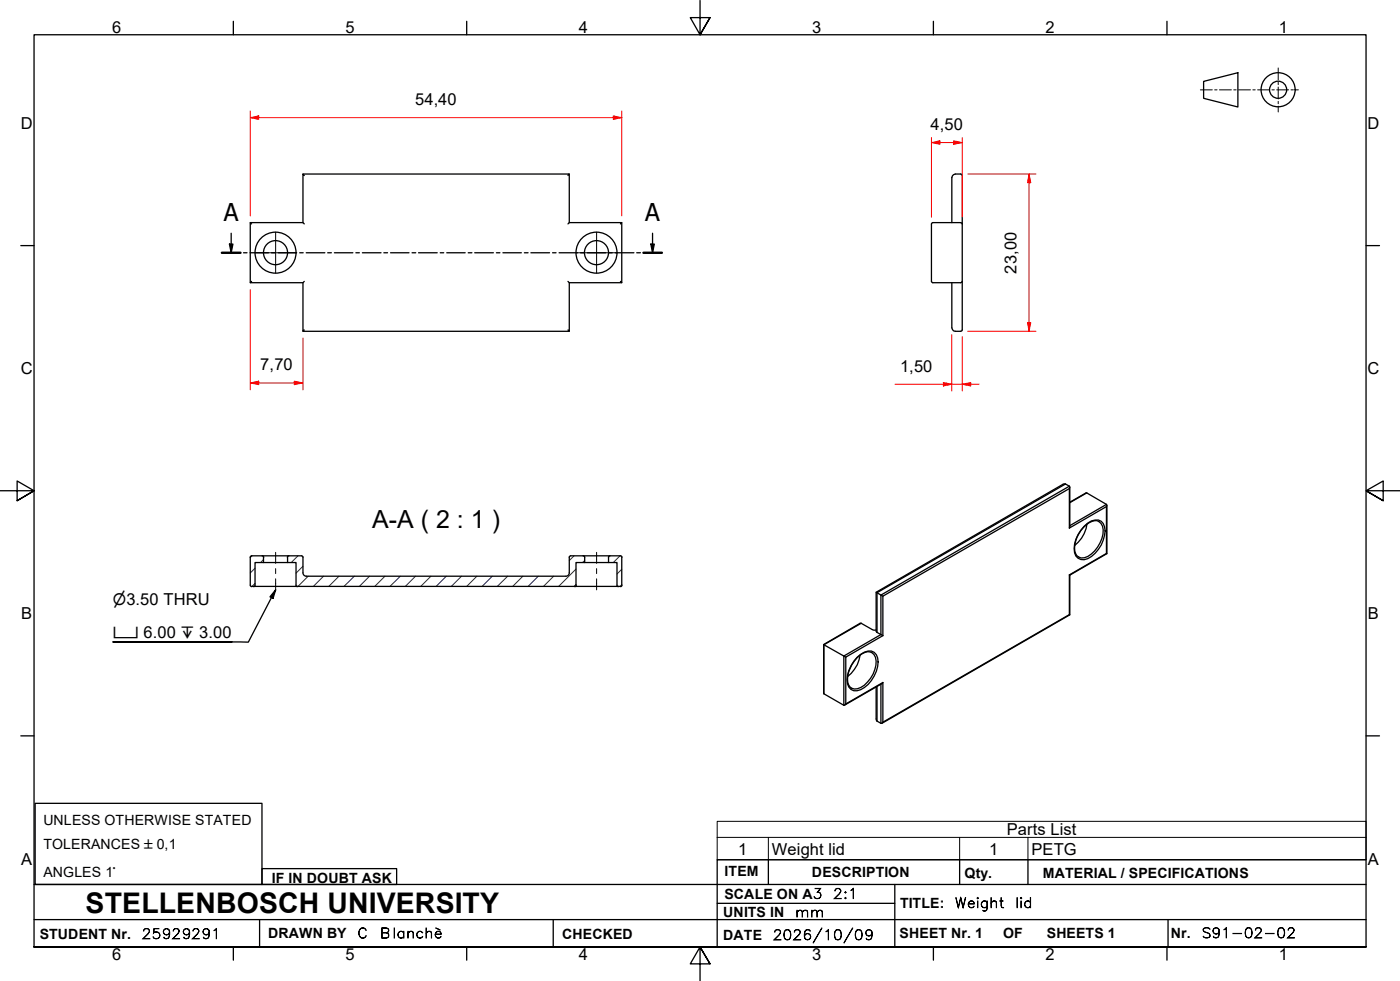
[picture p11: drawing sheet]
<svg xmlns="http://www.w3.org/2000/svg" width="410mm" height="287mm" viewBox="0 0 410 287" stroke-linecap="round" stroke-linejoin="round" font-family="sans-serif">
<!-- layer: Hatch -->
<g fill="none" stroke="#1e1e47" stroke-width=".29">
<path d="M73.8 162.7l-.5 .5M74.7 170.8l-.9 .9M74.7 166.3l-1.4 1.4M77.2 163.8l-.9 .9M87.2 162.7l-1.9 2M88.7 165.7l-2 2.1M90.2 168.7l-3 3M94.7 168.7l-2.9 3M99.3 168.7l-3 3M103.8 168.7l-3.1 3M108.2 168.7l-3 3M112.7 168.7l-3 3"/>
<path d="M117.2 168.7l-3 3M121.7 168.7l-3 3M126.2 168.7l-3 3M130.7 168.7l-3 3M135.1 168.7l-3 3M139.6 168.7l-2.9 3M144.1 168.7l-2.9 3M148.7 168.7l-3.1 3M153.1 168.7l-3 3M157.6 168.7l-3 3M162.1 168.7l-3 3M168.1 162.7l-1.4 1.4"/>
<path d="M168.7 171.1l-.6 .6M168.7 166.6l-5.1 5.1M171.2 164.1l-.6 .6M181.5 162.7l-1.9 2M182.1 171.1l-.6 .6M182.1 166.6l-1.4 1.4"/>
</g>
<!-- layer: Visible Edges(ISO) -->
<g fill="none" stroke="#000" stroke-width=".38">
<path d="M88.7 50.9h78l-.4 .5M89.1 51.4l-.4-.5v14.3M166.7 50.9v14.3l-.4 .3M73.3 65.2h15.4l.4 .3M73.7 65.5l-.4-.3v17.6M166.7 65.2h15.4l-.4 .3M182.1 65.2v17.6l-.4-.4M278.7 65.2v-13.2l.5-.9 2.1-.2 .4 .5v45.2l-.4 .4-2.1-.1-.5-.9v-13.2M281.7 65.5l-.4-.3h-8.2l-.4 .3 .2 17.1 8.4 .2 .4-.4M73.7 82.4l-.4 .4h15.4M88.7 97h78M89.1 82.4l-.4 .4v14.2l.4-.4"/>
<path d="M166.3 82.4l.4 .4h15.4M166.7 82.8v14.2l-.4-.4M313.1 143v-.7l-1.1-.6h-.7l-54.8 31.7v11.3l.3 .4 1.7 1M313.2 147l5-2.7 5.8 3.4v.6M313.2 142.6l-.1 12M318.3 153.4a9.5 9.5 0 0 1-3.6 6.3M321.8 152.7a4 4 0 0 0-4.5 1.6 8.1 8.1 0 0 0-2.3 7.8l.8 .9M324.1 147.9v14.2l-10.9 6.3v11.6l-54.9 31.7M73.7 162.7l14.8 .1 .2 .3v4.6M73.7 171.7h108M73.7 162.7l-.4 .4v8.2l.4 .4M76.8 162.7l.4 .4"/>
<path d="M77.2 163.1v1.6h-2.5v6.6l-.4 .4M77.2 164.7h7M84.2 163.1v1.6h2.5v6.6l.4 .4M84.6 162.7l-.5 .4M88.7 167.7a.98 .98 0 0 0 1 1h76M166.7 167.7a.98 .98 0 0 1-1 1M167.1 162.7h14.6l.4 .4M167.1 162.7l-.4 .4v4.6M168.7 171.3l-.4 .4M170.8 162.7l.4 .4v1.6h-2.5v6.6M171.2 164.7h7M178.6 162.7l-.4 .4v1.6h2.5v6.6l.4 .4"/>
<path d="M182.1 163.1v8.2M182.1 171.3l-.4 .4M256.5 173.4l2 1.1M313.1 168.3l.1 .1M313.1 179.9l.1 .1M324 162l.1 .1M241.2 188.7l6.4 3.7M251.8 191.8a9.3 9.3 0 0 1-3.6 6.2M255.3 191a4 4 0 0 0-4.5 1.7 8.1 8.1 0 0 0-2.3 7.8l.8 .9M256.5 184.4l-1.1-.1-3.6-1.9-10.6 6.3v14.4l5.9 3.4 .5-.4M258.5 199.8l-11.2 6.6M256.5 201.1l.1 9.7 1.3 .9h.4l.2-.3"/>
<circle cx="80.7" cy="74" r="6"/>
<circle cx="80.7" cy="74" r="3.5"/>
<circle cx="174.7" cy="74" r="6"/>
<circle cx="174.7" cy="74" r="3.5"/>
</g>
<!-- layer: Visible Tangent Edges(ISO) -->
<path d="M312 141.7l-55.2 31.8v11.6M313.1 142.3l-55.2 31.9v11.6l-10.8 6.2v14.5M317.4 154.1a4.2 4.2 0 0 1 5.1-1.5 4.1 4.1 0 0 1 .9 4.1 9.2 9.2 0 0 1-6 7.1 2.71 2.71 0 0 1-2.9-3.2 9.6 9.6 0 0 1 2.9-6.5zM318.2 144.3l-5 2.8M321.8 152.7a3.4 3.4 0 0 1 1.2 3.7 9.2 9.2 0 0 1-5.5 6.9h-1l-.7-.3M324 147.7l-10.8 6.2M258.5 174.5l54.6-31.5v11.6l10.9-6.3v13.7l-10.9 6.3v11.6l-54.6 31.5v-11.6l-10.9 6.3v-13.7l10.9-6.3zM251 192.4a5.2 5.2 0 0 1 4.1-1.8 2.91 2.91 0 0 1 2 3.2 9.2 9.2 0 0 1-6.1 8.4 2.61 2.61 0 0 1-3-3.2 9.9 9.9 0 0 1 3-6.6zM252.2 182.4l-11 6.3v14.4M255.3 191a3.4 3.4 0 0 1 1.2 3.7 8.9 8.9 0 0 1-5.5 6.9l-.9 .1-.8-.3M256.8 200.9v10.2M257.9 200.3v11.4" fill="none" stroke="#000" stroke-width=".38"/>
<!-- layer: Symbols(ISO) -->
<path d="M210 245.1v-4.7h190v4.7M210 245.1v6.6h190v-6.6M210 245.1h190M225 245.1v6.6M281 245.1v6.6M301 245.1v6.6" fill="none" stroke="#000" stroke-width=".29"/>
<!-- layer: Section View Lines(ISO) -->
<g fill="none" stroke="#000" stroke-width=".38">
<path d="M65 74h5.4M67.2 71.5h1l-.5 2.5zM67.7 68.3v5.7M71.3 74h1M73.2 74h5.4M79.5 74h1.1M81.5 74h5.4M87.8 74h1M89.7 74h5.4M95.9 74h1.1M97.9 74h5.4M104.2 74h1"/>
<path d="M106.1 74h5.5M112.4 74h1.1M114.4 74h5.4M120.6 74h1.1M122.6 74h5.4M128.9 74h1M130.8 74h5.4M137.1 74h1.1M139 74h5.5M145.4 74h1M147.3 74h5.4M153.5 74h1.1"/>
<path d="M155.4 74h5.5M161.8 74h1M163.7 74h5.4M170 74h1.1M172 74h5.4M178.2 74h1.1M180.1 74h5.5M186.4 74h1.1M188.4 74h5.4M190.6 71.5h1l-.5 2.5zM191.1 68.3v5.7"/>
</g>
<path d="M65 74h5.4M188.4 74h5.4" fill="none" stroke="#000" stroke-width=".7"/>
<path d="M67.2 71.5h1l-.5 2.5zM190.6 71.5h1l-.5 2.5z" fill="#000"/>
<!-- layer: Border_0 -->
<g fill="none" stroke="#000" stroke-width=".38">
<path d="M68.3 6.2v4M136.7 6.2v4M205 .1v10.1l-2.9-5h5.8l-2.9 5 2.9-5M273.3 6.2v4M341.7 6.2v4M6.1 71.9h3.9M400 71.9h3.9M0 143.7h10l-5-2.9v5.8l5-2.9-5 2.9M410 143.7h-10l5-2.9v5.8l-5-2.9 5 2.9M6.1 215.4h3.9M400 215.4h3.9M10 277.2v-267h390v267h-390h390"/>
<path d="M68.3 277.2v3.9M136.7 277.2v3.9M273.3 277.2v3.9M341.7 277.2v3.9M207.9 282.1l-2.9-4.9 2.9 4.9h-5.8l2.9-4.9v10"/>
</g>
<!-- layer: Sketch Geometry(ISO) -->
<g fill="none" stroke="#000" stroke-width=".38">
<path d="M352.4 23.8l10.1-2.5v10l-10.1-2.5zM10.3 235.2h66.4v23.7h-66.4zM10 258.9h390M76.7 254.3h39.4v4.6h-39.4zM225 251.7v7.2M262 258.9v18.3M281 251.7v7.2M301 251.7v7.2M400 251.7h-190v25.5M10 277.2h390M10 269.2h390M76 269.2v8"/>
<path d="M162 269.2v8M210 264.4h52M342 269.2v8"/>
<circle cx="374.2" cy="26.3" r="5"/>
<circle cx="374.2" cy="26.3" r="2.51"/>
</g>
<g fill="none" stroke="#000" stroke-width=".29">
<path d="M374.3 19.9v3.5M351.5 26.3h3.5M355.7 26.3h.7M357.1 26.3h3.5M361.3 26.3h.6M362.6 26.3h3.5M366.8 26.3h.7M368.2 26.3h3.5M372.4 26.3h.7M373.8 26.3h3.5M374.3 24.1v.7M374.3 25.5v3.5"/>
<path d="M374.3 29.7v.7M374.3 31.1v1.7M378 26.3h.7M379.4 26.3h.8"/>
</g>
<!-- layer: Dimensions(ISO) -->
<path d="M73.3 34.4h2.5" fill="none" stroke="#f00" stroke-width=".29"/>
<path d="M73.3 34.4l2.5-.5v1z" fill="#f00"/>
<path d="M73.3 34.4l2.5-.5v1zM179.6 34.4h2.5" fill="none" stroke="#f00" stroke-width=".29"/>
<path d="M179.6 33.9l2.5 .5-2.5 .5z" fill="#f00"/>
<path d="M73.3 32.5v30.7M75.8 34.4h103.8M179.6 33.9l2.5 .5-2.5 .5zM182.1 32.5v30.7M301.3 50.9v2.6" fill="none" stroke="#f00" stroke-width=".29"/>
<path d="M301.3 50.9l.5 2.6h-.9z" fill="#f00"/>
<path d="M301.3 50.9l.5 2.6h-.9zM301.3 94.4v2.6" fill="none" stroke="#f00" stroke-width=".29"/>
<path d="M300.9 94.4h.9l-.5 2.6z" fill="#f00"/>
<path d="M272.7 41.7h2.5M283.3 50.9h20M301.3 53.5v40.9M283.3 97h20M300.9 94.4h.9l-.5 2.6z" fill="none" stroke="#f00" stroke-width=".29"/>
<path d="M272.7 41.7l2.5-.5v1z" fill="#f00"/>
<path d="M272.7 41.7l2.5-.5v1zM279.2 41.7h2.5" fill="none" stroke="#f00" stroke-width=".29"/>
<path d="M279.2 41.2l2.5 .5-2.5 .5z" fill="#f00"/>
<path d="M272.7 40.3v23.3M275.2 41.7h4M279.2 41.2l2.5 .5-2.5 .5zM281.7 40.3v23.3M276.2 112.5h2.5" fill="none" stroke="#f00" stroke-width=".29"/>
<path d="M276.2 112l2.5 .5-2.5 .5z" fill="#f00"/>
<path d="M276.2 112l2.5 .5-2.5 .5zM281.7 112.5h2.5" fill="none" stroke="#f00" stroke-width=".29"/>
<path d="M281.7 112.5l2.5-.5v1z" fill="#f00"/>
<path d="M278.7 98v16.4M281.7 98.6v15.8M86.2 112.1h2.5M262.1 112.5h14.1M278.7 112.5h3M281.7 112.5l2.5-.5v1zM284.2 112.5h2.5" fill="none" stroke="#f00" stroke-width=".29"/>
<!-- layer: Center Mark(ISO) -->
<path d="M74.7 74h12M80.7 68v12M168.7 74h12M174.7 68v12" fill="none" stroke="#000" stroke-width=".29"/>
<!-- layer: Centerline(ISO) -->
<path d="M80.7 161.7v3.2M80.7 166.4v1.5M80.7 169.4v3.3M174.7 161.7v3.2M174.7 166.4v1.5M174.7 169.4v3.3" fill="none" stroke="#000" stroke-width=".29"/>
<!-- layer: Dimensions(ISO) -->
<path d="M86.2 111.6l2.5 .5-2.5 .5z" fill="#f00"/>
<path d="M73.3 112.1h2.5M86.2 111.6l2.5 .5-2.5 .5z" fill="none" stroke="#f00" stroke-width=".29"/>
<path d="M73.3 112.1l2.5-.5v1z" fill="#f00"/>
<path d="M73.3 84.8v29.3M88.7 98.9v15.2M73.3 112.1l2.5-.5v1zM75.8 112.1h10.4" fill="none" stroke="#f00" stroke-width=".29"/>
<!-- layer: Symbols(ISO) -->
<path d="M80.7 172.7l-.8 2.4-.8-.4zM80.7 172.7l-8 15.3-39.6-.1h34.8" fill="none" stroke="#000" stroke-width=".38"/>
<path d="M80.7 172.7l-.8 2.4-.8-.4z" fill="#000"/>
<text font-size="8.3" x="25.1" y="267.2">STELLENBOSCH UNIVERSITY</text>
<text font-size="7.3" x="109" y="154.6">A-A ( 2 : 1 )</text>
<g font-size="7.2">
<text x="65.5" y="64.8">A</text>
<text x="188.9" y="64.8">A</text>
</g>
<g font-size="4.8">
<text x="32.8" y="9.7">6</text>
<text x="101.2" y="9.7">5</text>
<text x="169.5" y="9.7">4</text>
<text x="237.8" y="9.7">3</text>
<text x="306.1" y="9.7">2</text>
<text x="374.5" y="9.7">1</text>
<text x="121.5" y="30.7">54,40</text>
<text x="6.1" y="37.8">D</text>
<text x="272.5" y="38.1">4,50</text>
<text x="400.4" y="37.8">D</text>
<text x="297.6" y="80.1" transform="rotate(-90 297.6 80.1)">23,00</text>
<text x="6.1" y="109.6">C</text>
<text x="76.2" y="108.4">7,70</text>
<text x="263.5" y="108.8">1,50</text>
<text x="400.4" y="109.6">C</text>
<text x="6.2" y="181.3">B</text>
<text x="400.5" y="181.3">B</text>
<text x="294.8" y="244.5">Parts List</text>
<text x="216.2" y="250.1">1</text>
<text x="226" y="250.1">Weight lid</text>
<text x="289.6" y="250.1">1</text>
<text x="302" y="250.2">PETG</text>
<text x="6.2" y="253.1">A</text>
<text x="400.5" y="253.1">A</text>
<text x="32.8" y="281.1">6</text>
<text x="101.2" y="281.1">5</text>
<text x="169.5" y="281.1">4</text>
<text x="237.8" y="281.1">3</text>
<text x="306.1" y="281.1">2</text>
<text x="374.5" y="281.1">1</text>
</g>
<g font-size="4.6">
<text x="33.1" y="177.1">⌀3.50 THRU</text>
<text x="33.1" y="186.6">⌴ 6.00 ↧ 3.00</text>
</g>
<g font-size="4.1">
<text x="12.7" y="241.6">UNLESS OTHERWISE STATED</text>
<text x="12.7" y="248.5">TOLERANCES ±0,1</text>
<text x="12.7" y="256.6">ANGLES 1°</text>
<text x="212.2" y="256.5">ITEM</text>
<text x="237.7" y="256.7">DESCRIPTION</text>
<text x="282.4" y="256.9">Qty.</text>
<text x="305.4" y="256.9">MATERIAL / SPECIFICATIONS</text>
<text x="79.6" y="258.5">IF IN DOUBT ASK</text>
<text x="212.1" y="263">SCALE ON A3</text>
<text x="211.8" y="268.4">UNITS IN</text>
<text x="263.5" y="265.7">TITLE:</text>
<text x="11.6" y="274.8">STUDENT Nr.</text>
<text x="78.5" y="274.6">DRAWN BY</text>
<text x="164.6" y="274.8">CHECKED</text>
<text x="211.8" y="275.1">DATE</text>
<text x="263.4" y="274.6">SHEET Nr. 1</text>
<text x="293.7" y="274.6">OF</text>
<text x="306.5" y="274.6">SHEETS 1</text>
<text x="342.8" y="274.5">Nr.</text>
</g>
<g font-size="4">
<text x="243.9" y="263">2:1</text>
<text x="232.8" y="268.4">mm</text>
<text x="279.6" y="265.7">Weight</text>
<text x="297.2" y="265.7">lid</text>
<text x="41.5" y="274.8">25929291</text>
<text x="104.6" y="274.6">C</text>
<text x="111.3" y="274.6">Blanchè</text>
<text x="226.3" y="275.1">2026/10/09</text>
<text x="351.7" y="274.5">S91-02-02</text>
</g>
</svg>
